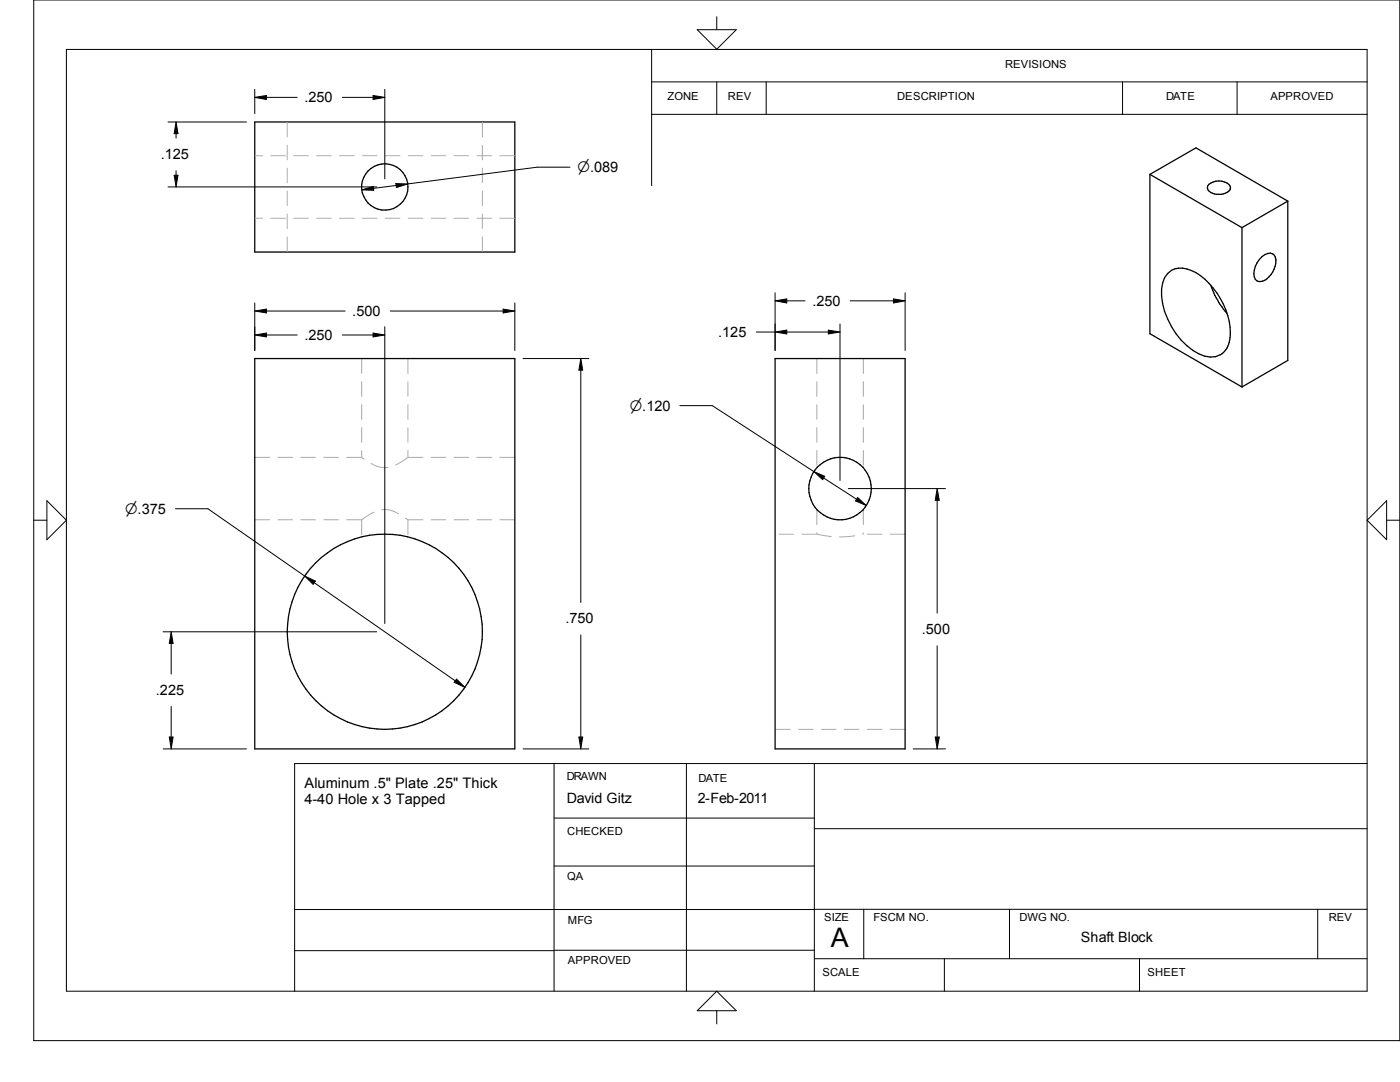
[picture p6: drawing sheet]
<svg xmlns="http://www.w3.org/2000/svg" width="279mm" height="216mm" viewBox="0 0 279 216" stroke-linecap="round" stroke-linejoin="round" font-family="sans-serif">
<g fill="none" stroke="#aaa" stroke-width=".2" stroke-dasharray="3 1.5" stroke-linecap="butt">
<path d="M57.3 24.3v26M96.3 24.3v26M102.7 31.1h-51.9M102.7 43.6h-51.9M72.2 71.5v19.8M81.4 71.5v19.8M163 71.5v21.8M172.3 71.5v21.8M72.2 91.3h-21.4M76.8 93.3l-1-.1-.8-.2-2.8-1.7M81.4 91.3l-2.8 1.7-.8 .2-1 .1M102.7 91.3h-21.3"/>
<path d="M72.2 103.7l2.5-1.5 .9-.4 1.2-.1M72.2 103.7h-21.4M72.2 103.7v3.4M76.8 101.7l1.1 .1 1 .4 2.5 1.5M81.4 103.7v3.4M102.7 103.7h-21.3M163 106.6h-8.3M163 106.6l2.7 .5h1.9M163 101.7v4.9M167.6 107.1h2l2.7-.5M172.3 101.7v4.9M180.6 106.6h-8.3"/>
<path d="M180.6 145.5h-25.9"/>
</g>
<g fill="none" stroke="#000" stroke-width=".25">
<path d="M50.8 24.3h51.9v26h-51.9zM229.5 34.8v31.8l18.4 10.6M229.5 34.8l9.2-5.3 18.3 10.6M229.5 34.8l18.4 10.6M241.3 36.8a3.1 3.1 0 0 1 4.2 .3 1.12 1.12 0 0 1-1 1.5 2.87 2.87 0 0 1-3.5-.9v-.6zM233 54.6a4 4 0 0 1 4.7-.6 14.1 14.1 0 0 1 6.9 7.8 9.6 9.6 0 0 1 .3 7.7 3.6 3.6 0 0 1-4.4 1.6 13.9 13.9 0 0 1-8.5-10.5 8.1 8.1 0 0 1 .4-5.2zM241.6 56.9a17.8 17.8 0 0 0 2.9 5.2l.4 .4M247.9 45.4v31.8M251.8 51.2a1.87 1.87 0 0 1 2.4-.4 2.45 2.45 0 0 1 .1 2.9 3.4 3.4 0 0 1-3.1 2.5 1.33 1.33 0 0 1-1-1.5 4.9 4.9 0 0 1 1.6-3.5zM257 40.1v31.8l-9.1 5.3M257 40.1l-9.1 5.3M50.8 71.5h51.9v77.9h-51.9z"/>
<path d="M154.7 71.5h25.9v77.9h-25.9z"/>
<circle cx="76.8" cy="37.3" r="4.6"/>
<circle cx="167.7" cy="97.5" r="6.2"/>
<circle cx="76.8" cy="126.1" r="19.5"/>
</g>
<g fill="none" stroke="#000" stroke-width=".2">
<path d="M6.7 0h272.7v207.6h-272.7zM13.3 9.9h259.5v187.9h-259.5zM50.8 17.8v4.9M50.8 19.4l2.4-.4v.9zM53.2 19.4h6.1M68.3 19.4h6.2M74.5 19l2.3 .4-2.3 .5zM76.8 17.8v17.9M130 16.3h142.8M130 9.9v27.1M139.1 5.9h7.8l-3.9 3.9zM143 3.3v2.6"/>
<path d="M143 16.3v6.5M152.9 16.3v6.5M224 16.3v6.5M246.9 16.3v6.5M33.5 24.3h15.7M33.5 37.3h41.7M34.8 35h.7l-.4 2.3zM35.1 24.3l.4 2.4h-.7zM35.1 26.7v.9M35.1 34.1v.9M72.2 37.9l2.3-.7 .1 .8zM79 36.6l2.4 .1-2.3 .7z"/>
<path d="M79.1 37l-4.6 .6M113.7 33.4h-6.5l-25.8 3.3M130 22.8h142.8M154.7 58.4v11.5M178.3 59.6l2.3 .4-2.3 .5zM180.6 58.4v11.5M50.8 60.5v9.4M50.8 62.1l2.4-.4v.7zM50.8 66.8l2.4-.3v.7zM53.2 62.1h15.7M53.2 66.8h6.1M68.3 66.8h6.2"/>
<path d="M74.5 66.5l2.3 .3-2.3 .4zM76.8 65.2v59.2M77.9 62.1h22.5M100.4 61.7l2.3 .4-2.3 .3zM102.7 60.5v9.4M104.4 71.5h13.1M115.9 71.5l.4 2.4h-.8zM115.9 73.9v46.3M150.9 66.3h3.8M154.7 66.3l2.3-.4v.7zM154.7 60l2.3-.4v.9zM157 66.3h8.3"/>
<path d="M157 60h3.7M165.3 65.9l2.3 .4-2.3 .3zM167.6 64.6v31.3M169.7 60h8.6M9.4 99.9l3.9 3.9-3.9 3.9zM135.7 80.9h6.5l20.2 13.2M162.4 94.1l2.2 .9-.4 .7zM164.4 95.4l6.5 4.2M169.3 97.5h19.4M171.2 99.3l1.7 1.6-2.2-1zM187 97.5l.5 2.3h-.9zM187 99.8v22.5"/>
<path d="M276.7 99.9v7.8l-3.9-3.9zM6.7 103.8h2.7M35 101.5h6.5l19.3 13.4M60.8 114.9l2.1 1.1-.4 .6zM62.7 116.3l28.1 19.5M276.7 103.8h2.7M32.6 126.1h42.6M34.2 128.4v6.1M34.2 126.1l.3 2.3h-.7zM91.1 135.5l1.7 1.7-2.2-1.1zM115.9 126.7v20.4M187 128.9v18.2"/>
<path d="M32.6 149.4h16.6M33.8 147.1h.7l-.3 2.3zM34.2 141v6.1M104.4 149.4h13.1M110.6 152.4v45.4M115.5 147.1h.8l-.4 2.3zM137 152.4v45.4M162.5 152.4v45.4M182.2 149.4h6.5M186.6 147.1h.9l-.5 2.3zM272.8 152.4h-214v45.4M110.6 172.8h51.9"/>
<path d="M110.6 163.2h51.9M162.5 165.4h110.3M58.8 189.7h51.8M110.6 189.6h51.9M162.5 191.3h110.3M172.4 181.4v9.9M188.5 191.3v6.5M201.5 181.4v9.9M227.4 191.3v6.5M263 181.4v9.9M272.8 181.4l-214 .1M139.1 201.7l3.9-3.9 3.9 3.9z"/>
<path d="M143 201.7v2.6"/>
</g>
<g fill="#000">
<path d="M50.8 19.1h2.4v.8h-2.4zM74.5 19.1h2.3v.8h-2.3zM34.8 35h.7v2.3h-.7zM34.8 24.4h.7v2.3h-.7zM72.2 37.3h2.4v.7h-2.4zM79 36.7h2.4v.7h-2.4zM154.7 59.7h2.3v.8h-2.3zM178.3 59.7h2.3v.8h-2.3zM50.8 61.7h2.4v.7h-2.4zM50.8 66.5h2.4v.7h-2.4zM74.5 66.5h2.3v.7h-2.3zM100.4 61.7h2.3v.7h-2.3z"/>
<path d="M115.6 71.6h.7v2.3h-.7zM154.7 65.9h2.3v.7h-2.3zM165.3 65.9h2.3v.7h-2.3zM162.5 94.1h2.1v1.6h-2.1zM170.7 99.3h2.1v1.6h-2.1zM186.7 97.5h.8v2.3h-.8zM60.9 115h2v1.6h-2zM33.8 126.1h.7v2.3h-.7zM90.6 135.6h2.2v1.6h-2.2zM33.8 147.1h.7v2.3h-.7zM115.5 147.1h.8v2.3h-.8zM186.6 147.1h.9v2.3h-.9z"/>
</g>
<text font-size="5.4" x="165.8" y="189">A</text>
<g font-size="2.9">
<text x="60.7" y="20.4">.250</text>
<text x="32.1" y="31.7">.125</text>
<text x="115.3" y="34.4">n.089</text>
<text x="70.3" y="63">.500</text>
<text x="162.1" y="61">.250</text>
<text x="60.7" y="67.8">.250</text>
<text x="143.3" y="67.2">.125</text>
<text x="125.7" y="82">n.120</text>
<text x="25" y="102.6">n.375</text>
<text x="112.9" y="124.4">.750</text>
<text x="184" y="126.5">.500</text>
<text x="31.1" y="138.7">.225</text>
<text x="60.7" y="160.4">4-40 Hole x 3 Tapped</text>
<text x="60.8" y="157.1">Aluminum .5&quot; Plate .25&quot; Thick</text>
</g>
<g font-size="2.8">
<text x="113.1" y="160.3">David Gitz</text>
<text x="139.3" y="160.2">2-Feb-2011</text>
<text x="215.7" y="187.9">Shaft Block</text>
</g>
<g font-size="2.2">
<text x="200.6" y="13.6">REVISIONS</text>
<text x="133.2" y="19.9">ZONE</text>
<text x="145.3" y="19.9">REV</text>
<text x="179.1" y="19.9">DESCRIPTION</text>
<text x="232.7" y="19.9">DATE</text>
<text x="253.5" y="19.9">APPROVED</text>
<text x="113.1" y="155.7">DRAWN</text>
<text x="139.4" y="156">DATE</text>
<text x="113.2" y="166.6">CHECKED</text>
<text x="113.2" y="175.7">QA</text>
<text x="113.3" y="184.4">MFG</text>
<text x="164.5" y="183.8">SIZE</text>
<text x="174.3" y="183.8">FSCM NO.</text>
<text x="203.5" y="183.8">DWG NO.</text>
<text x="265.2" y="183.8">REV</text>
<text x="113.3" y="192.4">APPROVED</text>
<text x="164.1" y="194.8">SCALE</text>
<text x="229" y="194.8">SHEET</text>
</g>
</svg>
